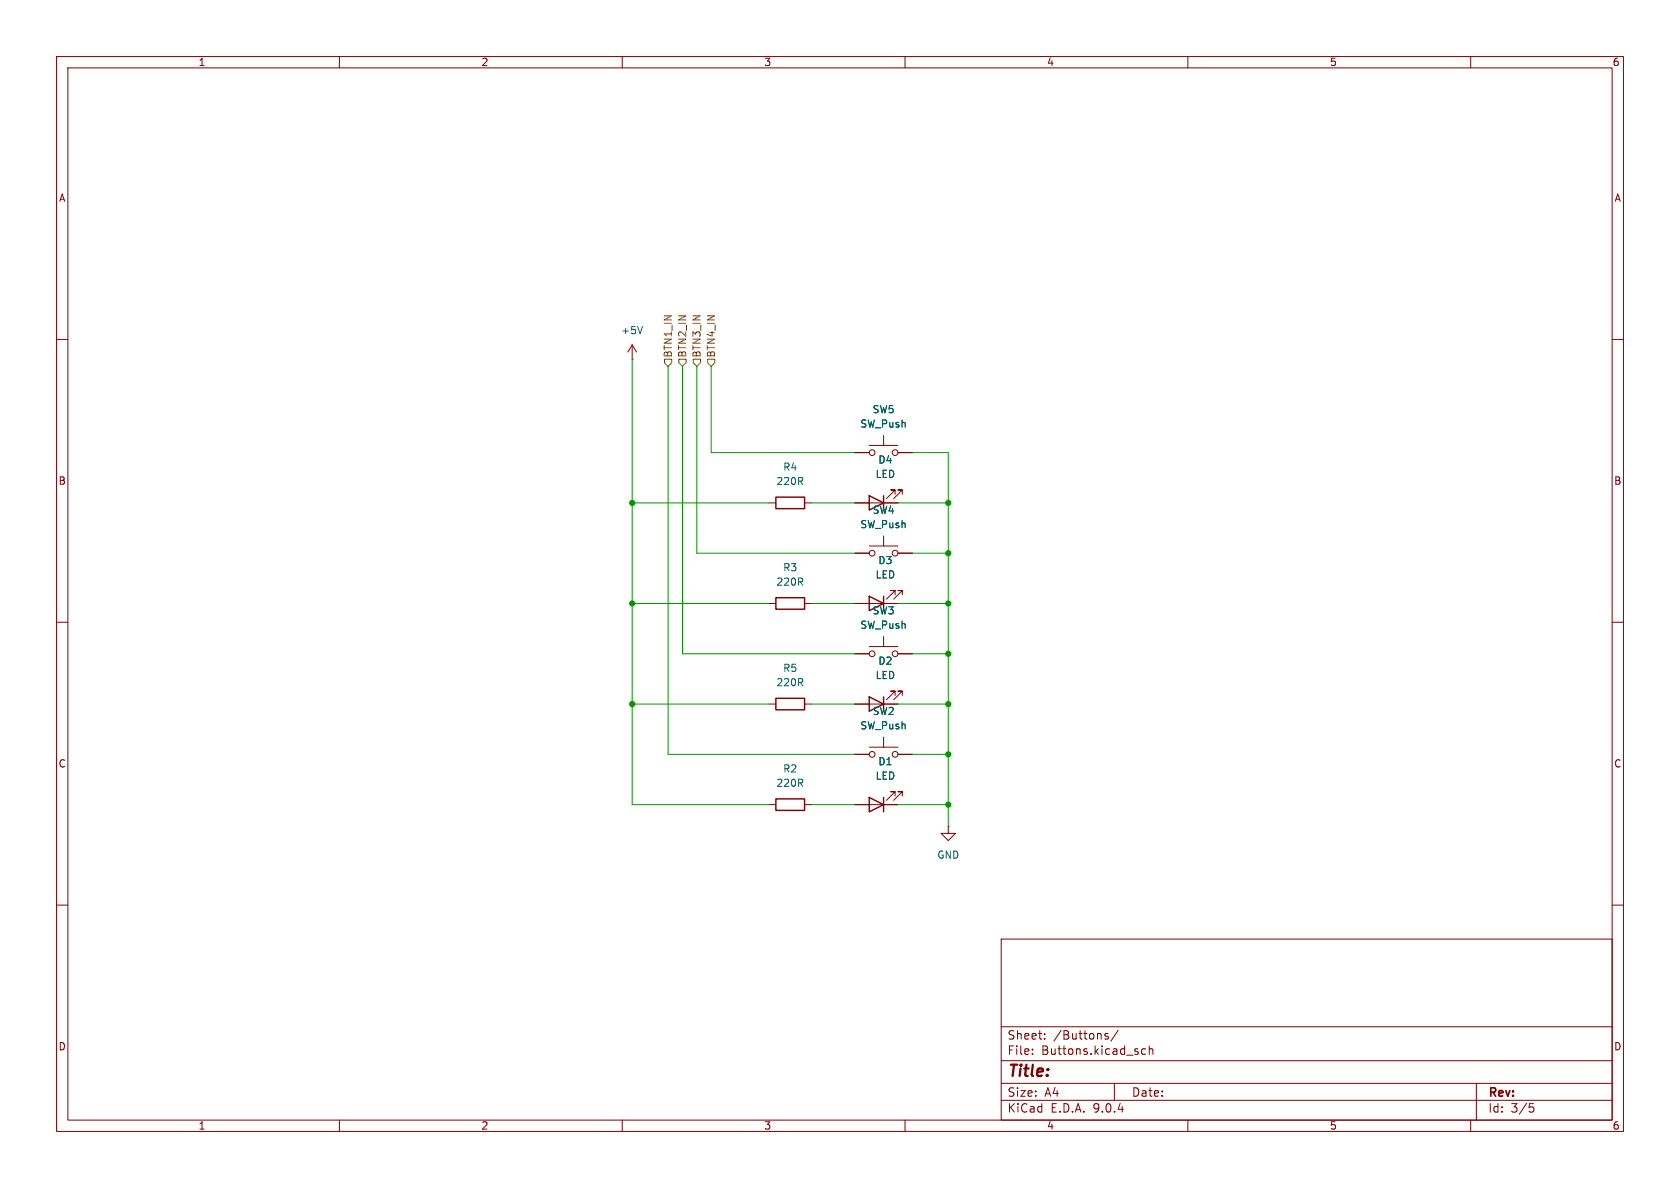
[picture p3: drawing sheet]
(kicad_sch
 (version 20250114)
 (generator "eeschema")
 (generator_version "9.0")
 (paper "A4")
 (lib_symbols
  (symbol "Device:LED"
   (pin_numbers (hide yes))
   (pin_names
    (offset 1.016) (hide yes)) (exclude_from_sim no) (in_bom yes) (on_board yes)
   (property "Reference" "D" (at 0 2.54 0) (effects (font (size 1.27 1.27))))
   (property "Value" "LED" (at 0 -2.54 0) (effects (font (size 1.27 1.27))))
   (property "Footprint" "" (at 0 0 0) (effects (font (size 1.27 1.27)) (hide yes)))
   (property "Datasheet" "~" (at 0 0 0) (effects (font (size 1.27 1.27)) (hide yes)))
   (property "Description" "Light emitting diode" (at 0 0 0) (effects (font (size 1.27 1.27)) (hide yes)))
   (property "Sim.Pins" "1=K 2=A" (at 0 0 0) (effects (font (size 1.27 1.27)) (hide yes)))
   (symbol "LED_0_1"
    (polyline (pts (xy -3.048 -0.762) (xy -4.572 -2.286) (xy -3.81 -2.286) (xy -4.572 -2.286) (xy -4.572 -1.524)) (stroke (width 0) (type default)) (fill (type none)))
    (polyline (pts (xy -1.778 -0.762) (xy -3.302 -2.286) (xy -2.54 -2.286) (xy -3.302 -2.286) (xy -3.302 -1.524)) (stroke (width 0) (type default)) (fill (type none)))
    (polyline (pts (xy -1.27 0) (xy 1.27 0)) (stroke (width 0) (type default)) (fill (type none)))
    (polyline (pts (xy -1.27 -1.27) (xy -1.27 1.27)) (stroke (width 0.254) (type default)) (fill (type none)))
    (polyline (pts (xy 1.27 -1.27) (xy 1.27 1.27) (xy -1.27 0) (xy 1.27 -1.27)) (stroke (width 0.254) (type default)) (fill (type none))))
   (symbol "LED_1_1"
    (pin passive line (at -3.81 0 0) (length 2.54) (name "K" (effects (font (size 1.27 1.27)))) (number "1" (effects (font (size 1.27 1.27)))))
    (pin passive line (at 3.81 0 180) (length 2.54) (name "A" (effects (font (size 1.27 1.27)))) (number "2" (effects (font (size 1.27 1.27))))))
   (embedded_fonts no))
  (symbol "Device:R"
   (pin_numbers (hide yes))
   (pin_names
    (offset 0)) (exclude_from_sim no) (in_bom yes) (on_board yes)
   (property "Reference" "R" (at 2.032 0 90) (effects (font (size 1.27 1.27))))
   (property "Value" "R" (at 0 0 90) (effects (font (size 1.27 1.27))))
   (property "Footprint" "" (at -1.778 0 90) (effects (font (size 1.27 1.27)) (hide yes)))
   (property "Datasheet" "~" (at 0 0 0) (effects (font (size 1.27 1.27)) (hide yes)))
   (property "Description" "Resistor" (at 0 0 0) (effects (font (size 1.27 1.27)) (hide yes)))
   (symbol "R_0_1"
    (rectangle (start -1.016 -2.54) (end 1.016 2.54) (stroke (width 0.254) (type default)) (fill (type none))))
   (symbol "R_1_1"
    (pin passive line (at 0 3.81 270) (length 1.27) (name "~" (effects (font (size 1.27 1.27)))) (number "1" (effects (font (size 1.27 1.27)))))
    (pin passive line (at 0 -3.81 90) (length 1.27) (name "~" (effects (font (size 1.27 1.27)))) (number "2" (effects (font (size 1.27 1.27))))))
   (embedded_fonts no))
  (symbol "Switch:SW_Push"
   (pin_numbers (hide yes))
   (pin_names
    (offset 1.016) (hide yes)) (exclude_from_sim no) (in_bom yes) (on_board yes)
   (property "Reference" "SW" (at 1.27 2.54 0) (effects (font (size 1.27 1.27)) (justify left)))
   (property "Value" "SW_Push" (at 0 -1.524 0) (effects (font (size 1.27 1.27))))
   (property "Footprint" "" (at 0 5.08 0) (effects (font (size 1.27 1.27)) (hide yes)))
   (property "Datasheet" "~" (at 0 5.08 0) (effects (font (size 1.27 1.27)) (hide yes)))
   (property "Description" "Push button switch, generic, two pins" (at 0 0 0) (effects (font (size 1.27 1.27)) (hide yes)))
   (symbol "SW_Push_0_1"
    (circle (center -2.032 0) (radius 0.508) (stroke (width 0) (type default)) (fill (type none)))
    (polyline (pts (xy 0 1.27) (xy 0 3.048)) (stroke (width 0) (type default)) (fill (type none)))
    (circle (center 2.032 0) (radius 0.508) (stroke (width 0) (type default)) (fill (type none)))
    (polyline (pts (xy 2.54 1.27) (xy -2.54 1.27)) (stroke (width 0) (type default)) (fill (type none)))
    (pin passive line (at -5.08 0 0) (length 2.54) (name "1" (effects (font (size 1.27 1.27)))) (number "1" (effects (font (size 1.27 1.27)))))
    (pin passive line (at 5.08 0 180) (length 2.54) (name "2" (effects (font (size 1.27 1.27)))) (number "2" (effects (font (size 1.27 1.27))))))
   (embedded_fonts no))
  (symbol "power:+5V"
   (power)
   (pin_numbers (hide yes))
   (pin_names
    (offset 0) (hide yes)) (exclude_from_sim no) (in_bom yes) (on_board yes)
   (property "Reference" "#PWR" (at 0 -3.81 0) (effects (font (size 1.27 1.27)) (hide yes)))
   (property "Value" "+5V" (at 0 3.556 0) (effects (font (size 1.27 1.27))))
   (property "Footprint" "" (at 0 0 0) (effects (font (size 1.27 1.27)) (hide yes)))
   (property "Datasheet" "" (at 0 0 0) (effects (font (size 1.27 1.27)) (hide yes)))
   (property "Description" "Power symbol creates a global label with name \"+5V\"" (at 0 0 0) (effects (font (size 1.27 1.27)) (hide yes)))
   (symbol "+5V_0_1"
    (polyline (pts (xy -0.762 1.27) (xy 0 2.54)) (stroke (width 0) (type default)) (fill (type none)))
    (polyline (pts (xy 0 2.54) (xy 0.762 1.27)) (stroke (width 0) (type default)) (fill (type none)))
    (polyline (pts (xy 0 0) (xy 0 2.54)) (stroke (width 0) (type default)) (fill (type none))))
   (symbol "+5V_1_1"
    (pin power_in line (at 0 0 90) (length 0) (name "~" (effects (font (size 1.27 1.27)))) (number "1" (effects (font (size 1.27 1.27))))))
   (embedded_fonts no))
  (symbol "power:GND"
   (power)
   (pin_numbers (hide yes))
   (pin_names
    (offset 0) (hide yes)) (exclude_from_sim no) (in_bom yes) (on_board yes)
   (property "Reference" "#PWR" (at 0 -6.35 0) (effects (font (size 1.27 1.27)) (hide yes)))
   (property "Value" "GND" (at 0 -3.81 0) (effects (font (size 1.27 1.27))))
   (property "Footprint" "" (at 0 0 0) (effects (font (size 1.27 1.27)) (hide yes)))
   (property "Datasheet" "" (at 0 0 0) (effects (font (size 1.27 1.27)) (hide yes)))
   (property "Description" "Power symbol creates a global label with name \"GND\" , ground" (at 0 0 0) (effects (font (size 1.27 1.27)) (hide yes)))
   (symbol "GND_0_1"
    (polyline (pts (xy 0 0) (xy 0 -1.27) (xy 1.27 -1.27) (xy 0 -2.54) (xy -1.27 -1.27) (xy 0 -1.27)) (stroke (width 0) (type default)) (fill (type none))))
   (symbol "GND_1_1"
    (pin power_in line (at 0 0 270) (length 0) (name "~" (effects (font (size 1.27 1.27)))) (number "1" (effects (font (size 1.27 1.27))))))
   (embedded_fonts no)))
 (junction
  (at 167.64 142.24)
  (diameter 0)
  (color 0 0 0 0))
 (junction
  (at 167.64 106.68)
  (diameter 0)
  (color 0 0 0 0))
 (junction
  (at 167.64 97.79)
  (diameter 0)
  (color 0 0 0 0))
 (junction
  (at 167.64 115.57)
  (diameter 0)
  (color 0 0 0 0))
 (junction
  (at 167.64 124.46)
  (diameter 0)
  (color 0 0 0 0))
 (junction
  (at 111.76 124.46)
  (diameter 0)
  (color 0 0 0 0))
 (junction
  (at 111.76 106.68)
  (diameter 0)
  (color 0 0 0 0))
 (junction
  (at 111.76 88.9)
  (diameter 0)
  (color 0 0 0 0))
 (junction
  (at 167.64 133.35)
  (diameter 0)
  (color 0 0 0 0))
 (junction
  (at 167.64 88.9)
  (diameter 0)
  (color 0 0 0 0))
 (wire
  (pts (xy 118.11 64.77) (xy 118.11 133.35))
  (stroke (width 0) (type default)))
 (wire
  (pts (xy 158.75 106.68) (xy 167.64 106.68))
  (stroke (width 0) (type default)))
 (wire
  (pts (xy 167.64 97.79) (xy 167.64 106.68))
  (stroke (width 0) (type default)))
 (wire
  (pts (xy 167.64 88.9) (xy 167.64 97.79))
  (stroke (width 0) (type default)))
 (wire
  (pts (xy 143.51 88.9) (xy 151.13 88.9))
  (stroke (width 0) (type default)))
 (wire
  (pts (xy 161.29 115.57) (xy 167.64 115.57))
  (stroke (width 0) (type default)))
 (wire
  (pts (xy 167.64 124.46) (xy 167.64 133.35))
  (stroke (width 0) (type default)))
 (wire
  (pts (xy 167.64 80.01) (xy 167.64 88.9))
  (stroke (width 0) (type default)))
 (wire
  (pts (xy 111.76 124.46) (xy 111.76 142.24))
  (stroke (width 0) (type default)))
 (wire
  (pts (xy 111.76 63.5) (xy 111.76 88.9))
  (stroke (width 0) (type default)))
 (wire
  (pts (xy 151.13 97.79) (xy 123.19 97.79))
  (stroke (width 0) (type default)))
 (wire
  (pts (xy 143.51 124.46) (xy 151.13 124.46))
  (stroke (width 0) (type default)))
 (wire
  (pts (xy 111.76 88.9) (xy 135.89 88.9))
  (stroke (width 0) (type default)))
 (wire
  (pts (xy 167.64 142.24) (xy 167.64 146.05))
  (stroke (width 0) (type default)))
 (wire
  (pts (xy 120.65 115.57) (xy 151.13 115.57))
  (stroke (width 0) (type default)))
 (wire
  (pts (xy 158.75 124.46) (xy 167.64 124.46))
  (stroke (width 0) (type default)))
 (wire
  (pts (xy 167.64 115.57) (xy 167.64 124.46))
  (stroke (width 0) (type default)))
 (wire
  (pts (xy 111.76 142.24) (xy 135.89 142.24))
  (stroke (width 0) (type default)))
 (wire
  (pts (xy 167.64 106.68) (xy 167.64 115.57))
  (stroke (width 0) (type default)))
 (wire
  (pts (xy 143.51 142.24) (xy 151.13 142.24))
  (stroke (width 0) (type default)))
 (wire
  (pts (xy 161.29 80.01) (xy 167.64 80.01))
  (stroke (width 0) (type default)))
 (wire
  (pts (xy 111.76 106.68) (xy 111.76 124.46))
  (stroke (width 0) (type default)))
 (wire
  (pts (xy 143.51 106.68) (xy 151.13 106.68))
  (stroke (width 0) (type default)))
 (wire
  (pts (xy 161.29 97.79) (xy 167.64 97.79))
  (stroke (width 0) (type default)))
 (wire
  (pts (xy 111.76 106.68) (xy 135.89 106.68))
  (stroke (width 0) (type default)))
 (wire
  (pts (xy 120.65 64.77) (xy 120.65 115.57))
  (stroke (width 0) (type default)))
 (wire
  (pts (xy 111.76 88.9) (xy 111.76 106.68))
  (stroke (width 0) (type default)))
 (wire
  (pts (xy 125.73 64.77) (xy 125.73 80.01))
  (stroke (width 0) (type default)))
 (wire
  (pts (xy 151.13 80.01) (xy 125.73 80.01))
  (stroke (width 0) (type default)))
 (wire
  (pts (xy 111.76 124.46) (xy 135.89 124.46))
  (stroke (width 0) (type default)))
 (wire
  (pts (xy 158.75 142.24) (xy 167.64 142.24))
  (stroke (width 0) (type default)))
 (wire
  (pts (xy 167.64 133.35) (xy 167.64 142.24))
  (stroke (width 0) (type default)))
 (wire
  (pts (xy 158.75 88.9) (xy 167.64 88.9))
  (stroke (width 0) (type default)))
 (wire
  (pts (xy 123.19 64.77) (xy 123.19 97.79))
  (stroke (width 0) (type default)))
 (wire
  (pts (xy 118.11 133.35) (xy 151.13 133.35))
  (stroke (width 0) (type default)))
 (wire
  (pts (xy 161.29 133.35) (xy 167.64 133.35))
  (stroke (width 0) (type default)))
 (hierarchical_label "BTN2_IN"
  (shape input)
  (at 120.65 64.77 90)
  (effects (font (size 1.27 1.27)) (justify left)))
 (hierarchical_label "BTN4_IN"
  (shape input)
  (at 125.73 64.77 90)
  (effects (font (size 1.27 1.27)) (justify left)))
 (hierarchical_label "BTN1_IN"
  (shape input)
  (at 118.11 64.77 90)
  (effects (font (size 1.27 1.27)) (justify left)))
 (hierarchical_label "BTN3_IN"
  (shape input)
  (at 123.19 64.77 90)
  (effects (font (size 1.27 1.27)) (justify left)))
 (symbol
  (lib_id "Device:R")
  (at 139.7 124.46 270)
  (mirror x)
  (unit 1)
  (exclude_from_sim no)
  (in_bom yes)
  (on_board yes)
  (dnp no)
  (fields_autoplaced yes)
  (property "Reference" "R5" (at 139.7 118.11 90) (effects (font (size 1.27 1.27))))
  (property "Value" "220R" (at 139.7 120.65 90) (effects (font (size 1.27 1.27))))
  (property "Footprint" "Resistor_SMD:R_0805_2012Metric_Pad1.20x1.40mm_HandSolder" (at 139.7 126.238 90) (effects (font (size 1.27 1.27)) (hide yes)))
  (property "Datasheet" "~" (at 139.7 124.46 0) (effects (font (size 1.27 1.27)) (hide yes)))
  (property "Description" "Resistor" (at 139.7 124.46 0) (effects (font (size 1.27 1.27)) (hide yes)))
  (pin "1")
  (pin "2"))
 (symbol
  (lib_id "Device:LED")
  (at 154.94 106.68 180)
  (unit 1)
  (exclude_from_sim no)
  (in_bom yes)
  (on_board yes)
  (dnp no)
  (fields_autoplaced yes)
  (property "Reference" "D3" (at 156.5275 99.06 0) (effects (font (size 1.27 1.27))))
  (property "Value" "LED" (at 156.5275 101.6 0) (effects (font (size 1.27 1.27))))
  (property "Footprint" "LED_SMD:LED_0805_2012Metric_Pad1.15x1.40mm_HandSolder" (at 154.94 106.68 0) (effects (font (size 1.27 1.27)) (hide yes)))
  (property "Datasheet" "~" (at 154.94 106.68 0) (effects (font (size 1.27 1.27)) (hide yes)))
  (property "Description" "Light emitting diode" (at 154.94 106.68 0) (effects (font (size 1.27 1.27)) (hide yes)))
  (property "Sim.Pins" "1=K 2=A" (at 154.94 106.68 0) (effects (font (size 1.27 1.27)) (hide yes)))
  (pin "2")
  (pin "1"))
 (symbol
  (lib_id "Device:R")
  (at 139.7 142.24 270)
  (mirror x)
  (unit 1)
  (exclude_from_sim no)
  (in_bom yes)
  (on_board yes)
  (dnp no)
  (fields_autoplaced yes)
  (property "Reference" "R2" (at 139.7 135.89 90) (effects (font (size 1.27 1.27))))
  (property "Value" "220R" (at 139.7 138.43 90) (effects (font (size 1.27 1.27))))
  (property "Footprint" "Resistor_SMD:R_0805_2012Metric_Pad1.20x1.40mm_HandSolder" (at 139.7 144.018 90) (effects (font (size 1.27 1.27)) (hide yes)))
  (property "Datasheet" "~" (at 139.7 142.24 0) (effects (font (size 1.27 1.27)) (hide yes)))
  (property "Description" "Resistor" (at 139.7 142.24 0) (effects (font (size 1.27 1.27)) (hide yes)))
  (pin "1")
  (pin "2"))
 (symbol
  (lib_id "Device:R")
  (at 139.7 88.9 270)
  (mirror x)
  (unit 1)
  (exclude_from_sim no)
  (in_bom yes)
  (on_board yes)
  (dnp no)
  (fields_autoplaced yes)
  (property "Reference" "R4" (at 139.7 82.55 90) (effects (font (size 1.27 1.27))))
  (property "Value" "220R" (at 139.7 85.09 90) (effects (font (size 1.27 1.27))))
  (property "Footprint" "Resistor_SMD:R_0805_2012Metric_Pad1.20x1.40mm_HandSolder" (at 139.7 90.678 90) (effects (font (size 1.27 1.27)) (hide yes)))
  (property "Datasheet" "~" (at 139.7 88.9 0) (effects (font (size 1.27 1.27)) (hide yes)))
  (property "Description" "Resistor" (at 139.7 88.9 0) (effects (font (size 1.27 1.27)) (hide yes)))
  (pin "1")
  (pin "2"))
 (symbol
  (lib_id "Switch:SW_Push")
  (at 156.21 97.79 0)
  (unit 1)
  (exclude_from_sim no)
  (in_bom yes)
  (on_board yes)
  (dnp no)
  (fields_autoplaced yes)
  (property "Reference" "SW4" (at 156.21 90.17 0) (effects (font (size 1.27 1.27))))
  (property "Value" "SW_Push" (at 156.21 92.71 0) (effects (font (size 1.27 1.27))))
  (property "Footprint" "Button_Switch_Keyboard:SW_Cherry_MX_1.00u_PCB" (at 156.21 92.71 0) (effects (font (size 1.27 1.27)) (hide yes)))
  (property "Datasheet" "~" (at 156.21 92.71 0) (effects (font (size 1.27 1.27)) (hide yes)))
  (property "Description" "Push button switch, generic, two pins" (at 156.21 97.79 0) (effects (font (size 1.27 1.27)) (hide yes)))
  (pin "2")
  (pin "1"))
 (symbol
  (lib_id "Device:R")
  (at 139.7 106.68 270)
  (mirror x)
  (unit 1)
  (exclude_from_sim no)
  (in_bom yes)
  (on_board yes)
  (dnp no)
  (fields_autoplaced yes)
  (property "Reference" "R3" (at 139.7 100.33 90) (effects (font (size 1.27 1.27))))
  (property "Value" "220R" (at 139.7 102.87 90) (effects (font (size 1.27 1.27))))
  (property "Footprint" "Resistor_SMD:R_0805_2012Metric_Pad1.20x1.40mm_HandSolder" (at 139.7 108.458 90) (effects (font (size 1.27 1.27)) (hide yes)))
  (property "Datasheet" "~" (at 139.7 106.68 0) (effects (font (size 1.27 1.27)) (hide yes)))
  (property "Description" "Resistor" (at 139.7 106.68 0) (effects (font (size 1.27 1.27)) (hide yes)))
  (pin "1")
  (pin "2"))
 (symbol
  (lib_id "power:GND")
  (at 167.64 146.05 0)
  (mirror y)
  (unit 1)
  (exclude_from_sim no)
  (in_bom yes)
  (on_board yes)
  (dnp no)
  (fields_autoplaced yes)
  (property "Reference" "#PWR015" (at 167.64 152.4 0) (effects (font (size 1.27 1.27)) (hide yes)))
  (property "Value" "GND" (at 167.64 151.13 0) (effects (font (size 1.27 1.27))))
  (property "Footprint" "" (at 167.64 146.05 0) (effects (font (size 1.27 1.27)) (hide yes)))
  (property "Datasheet" "" (at 167.64 146.05 0) (effects (font (size 1.27 1.27)) (hide yes)))
  (property "Description" "Power symbol creates a global label with name \"GND\" , ground" (at 167.64 146.05 0) (effects (font (size 1.27 1.27)) (hide yes)))
  (pin "1"))
 (symbol
  (lib_id "Device:LED")
  (at 154.94 88.9 180)
  (unit 1)
  (exclude_from_sim no)
  (in_bom yes)
  (on_board yes)
  (dnp no)
  (fields_autoplaced yes)
  (property "Reference" "D4" (at 156.5275 81.28 0) (effects (font (size 1.27 1.27))))
  (property "Value" "LED" (at 156.5275 83.82 0) (effects (font (size 1.27 1.27))))
  (property "Footprint" "LED_SMD:LED_0805_2012Metric_Pad1.15x1.40mm_HandSolder" (at 154.94 88.9 0) (effects (font (size 1.27 1.27)) (hide yes)))
  (property "Datasheet" "~" (at 154.94 88.9 0) (effects (font (size 1.27 1.27)) (hide yes)))
  (property "Description" "Light emitting diode" (at 154.94 88.9 0) (effects (font (size 1.27 1.27)) (hide yes)))
  (property "Sim.Pins" "1=K 2=A" (at 154.94 88.9 0) (effects (font (size 1.27 1.27)) (hide yes)))
  (pin "2")
  (pin "1"))
 (symbol
  (lib_id "Switch:SW_Push")
  (at 156.21 133.35 0)
  (unit 1)
  (exclude_from_sim no)
  (in_bom yes)
  (on_board yes)
  (dnp no)
  (fields_autoplaced yes)
  (property "Reference" "SW2" (at 156.21 125.73 0) (effects (font (size 1.27 1.27))))
  (property "Value" "SW_Push" (at 156.21 128.27 0) (effects (font (size 1.27 1.27))))
  (property "Footprint" "Button_Switch_Keyboard:SW_Cherry_MX_1.00u_PCB" (at 156.21 128.27 0) (effects (font (size 1.27 1.27)) (hide yes)))
  (property "Datasheet" "~" (at 156.21 128.27 0) (effects (font (size 1.27 1.27)) (hide yes)))
  (property "Description" "Push button switch, generic, two pins" (at 156.21 133.35 0) (effects (font (size 1.27 1.27)) (hide yes)))
  (pin "2")
  (pin "1"))
 (symbol
  (lib_id "Device:LED")
  (at 154.94 142.24 180)
  (unit 1)
  (exclude_from_sim no)
  (in_bom yes)
  (on_board yes)
  (dnp no)
  (fields_autoplaced yes)
  (property "Reference" "D1" (at 156.5275 134.62 0) (effects (font (size 1.27 1.27))))
  (property "Value" "LED" (at 156.5275 137.16 0) (effects (font (size 1.27 1.27))))
  (property "Footprint" "LED_SMD:LED_0805_2012Metric_Pad1.15x1.40mm_HandSolder" (at 154.94 142.24 0) (effects (font (size 1.27 1.27)) (hide yes)))
  (property "Datasheet" "~" (at 154.94 142.24 0) (effects (font (size 1.27 1.27)) (hide yes)))
  (property "Description" "Light emitting diode" (at 154.94 142.24 0) (effects (font (size 1.27 1.27)) (hide yes)))
  (property "Sim.Pins" "1=K 2=A" (at 154.94 142.24 0) (effects (font (size 1.27 1.27)) (hide yes)))
  (pin "1")
  (pin "2"))
 (symbol
  (lib_id "Switch:SW_Push")
  (at 156.21 80.01 0)
  (unit 1)
  (exclude_from_sim no)
  (in_bom yes)
  (on_board yes)
  (dnp no)
  (fields_autoplaced yes)
  (property "Reference" "SW5" (at 156.21 72.39 0) (effects (font (size 1.27 1.27))))
  (property "Value" "SW_Push" (at 156.21 74.93 0) (effects (font (size 1.27 1.27))))
  (property "Footprint" "Button_Switch_Keyboard:SW_Cherry_MX_1.00u_PCB" (at 156.21 74.93 0) (effects (font (size 1.27 1.27)) (hide yes)))
  (property "Datasheet" "~" (at 156.21 74.93 0) (effects (font (size 1.27 1.27)) (hide yes)))
  (property "Description" "Push button switch, generic, two pins" (at 156.21 80.01 0) (effects (font (size 1.27 1.27)) (hide yes)))
  (pin "2")
  (pin "1"))
 (symbol
  (lib_id "Switch:SW_Push")
  (at 156.21 115.57 0)
  (unit 1)
  (exclude_from_sim no)
  (in_bom yes)
  (on_board yes)
  (dnp no)
  (fields_autoplaced yes)
  (property "Reference" "SW3" (at 156.21 107.95 0) (effects (font (size 1.27 1.27))))
  (property "Value" "SW_Push" (at 156.21 110.49 0) (effects (font (size 1.27 1.27))))
  (property "Footprint" "Button_Switch_Keyboard:SW_Cherry_MX_1.00u_PCB" (at 156.21 110.49 0) (effects (font (size 1.27 1.27)) (hide yes)))
  (property "Datasheet" "~" (at 156.21 110.49 0) (effects (font (size 1.27 1.27)) (hide yes)))
  (property "Description" "Push button switch, generic, two pins" (at 156.21 115.57 0) (effects (font (size 1.27 1.27)) (hide yes)))
  (pin "2")
  (pin "1"))
 (symbol
  (lib_id "power:+5V")
  (at 111.76 63.5 0)
  (mirror y)
  (unit 1)
  (exclude_from_sim no)
  (in_bom yes)
  (on_board yes)
  (dnp no)
  (property "Reference" "#PWR017" (at 111.76 67.31 0) (effects (font (size 1.27 1.27)) (hide yes)))
  (property "Value" "+5V" (at 111.76 58.42 0) (effects (font (size 1.27 1.27))))
  (property "Footprint" "" (at 111.76 63.5 0) (effects (font (size 1.27 1.27)) (hide yes)))
  (property "Datasheet" "" (at 111.76 63.5 0) (effects (font (size 1.27 1.27)) (hide yes)))
  (property "Description" "Power symbol creates a global label with name \"+5V\"" (at 111.76 63.5 0) (effects (font (size 1.27 1.27)) (hide yes)))
  (pin "1"))
 (symbol
  (lib_id "Device:LED")
  (at 154.94 124.46 180)
  (unit 1)
  (exclude_from_sim no)
  (in_bom yes)
  (on_board yes)
  (dnp no)
  (fields_autoplaced yes)
  (property "Reference" "D2" (at 156.5275 116.84 0) (effects (font (size 1.27 1.27))))
  (property "Value" "LED" (at 156.5275 119.38 0) (effects (font (size 1.27 1.27))))
  (property "Footprint" "LED_SMD:LED_0805_2012Metric_Pad1.15x1.40mm_HandSolder" (at 154.94 124.46 0) (effects (font (size 1.27 1.27)) (hide yes)))
  (property "Datasheet" "~" (at 154.94 124.46 0) (effects (font (size 1.27 1.27)) (hide yes)))
  (property "Description" "Light emitting diode" (at 154.94 124.46 0) (effects (font (size 1.27 1.27)) (hide yes)))
  (property "Sim.Pins" "1=K 2=A" (at 154.94 124.46 0) (effects (font (size 1.27 1.27)) (hide yes)))
  (pin "2")
  (pin "1")))
